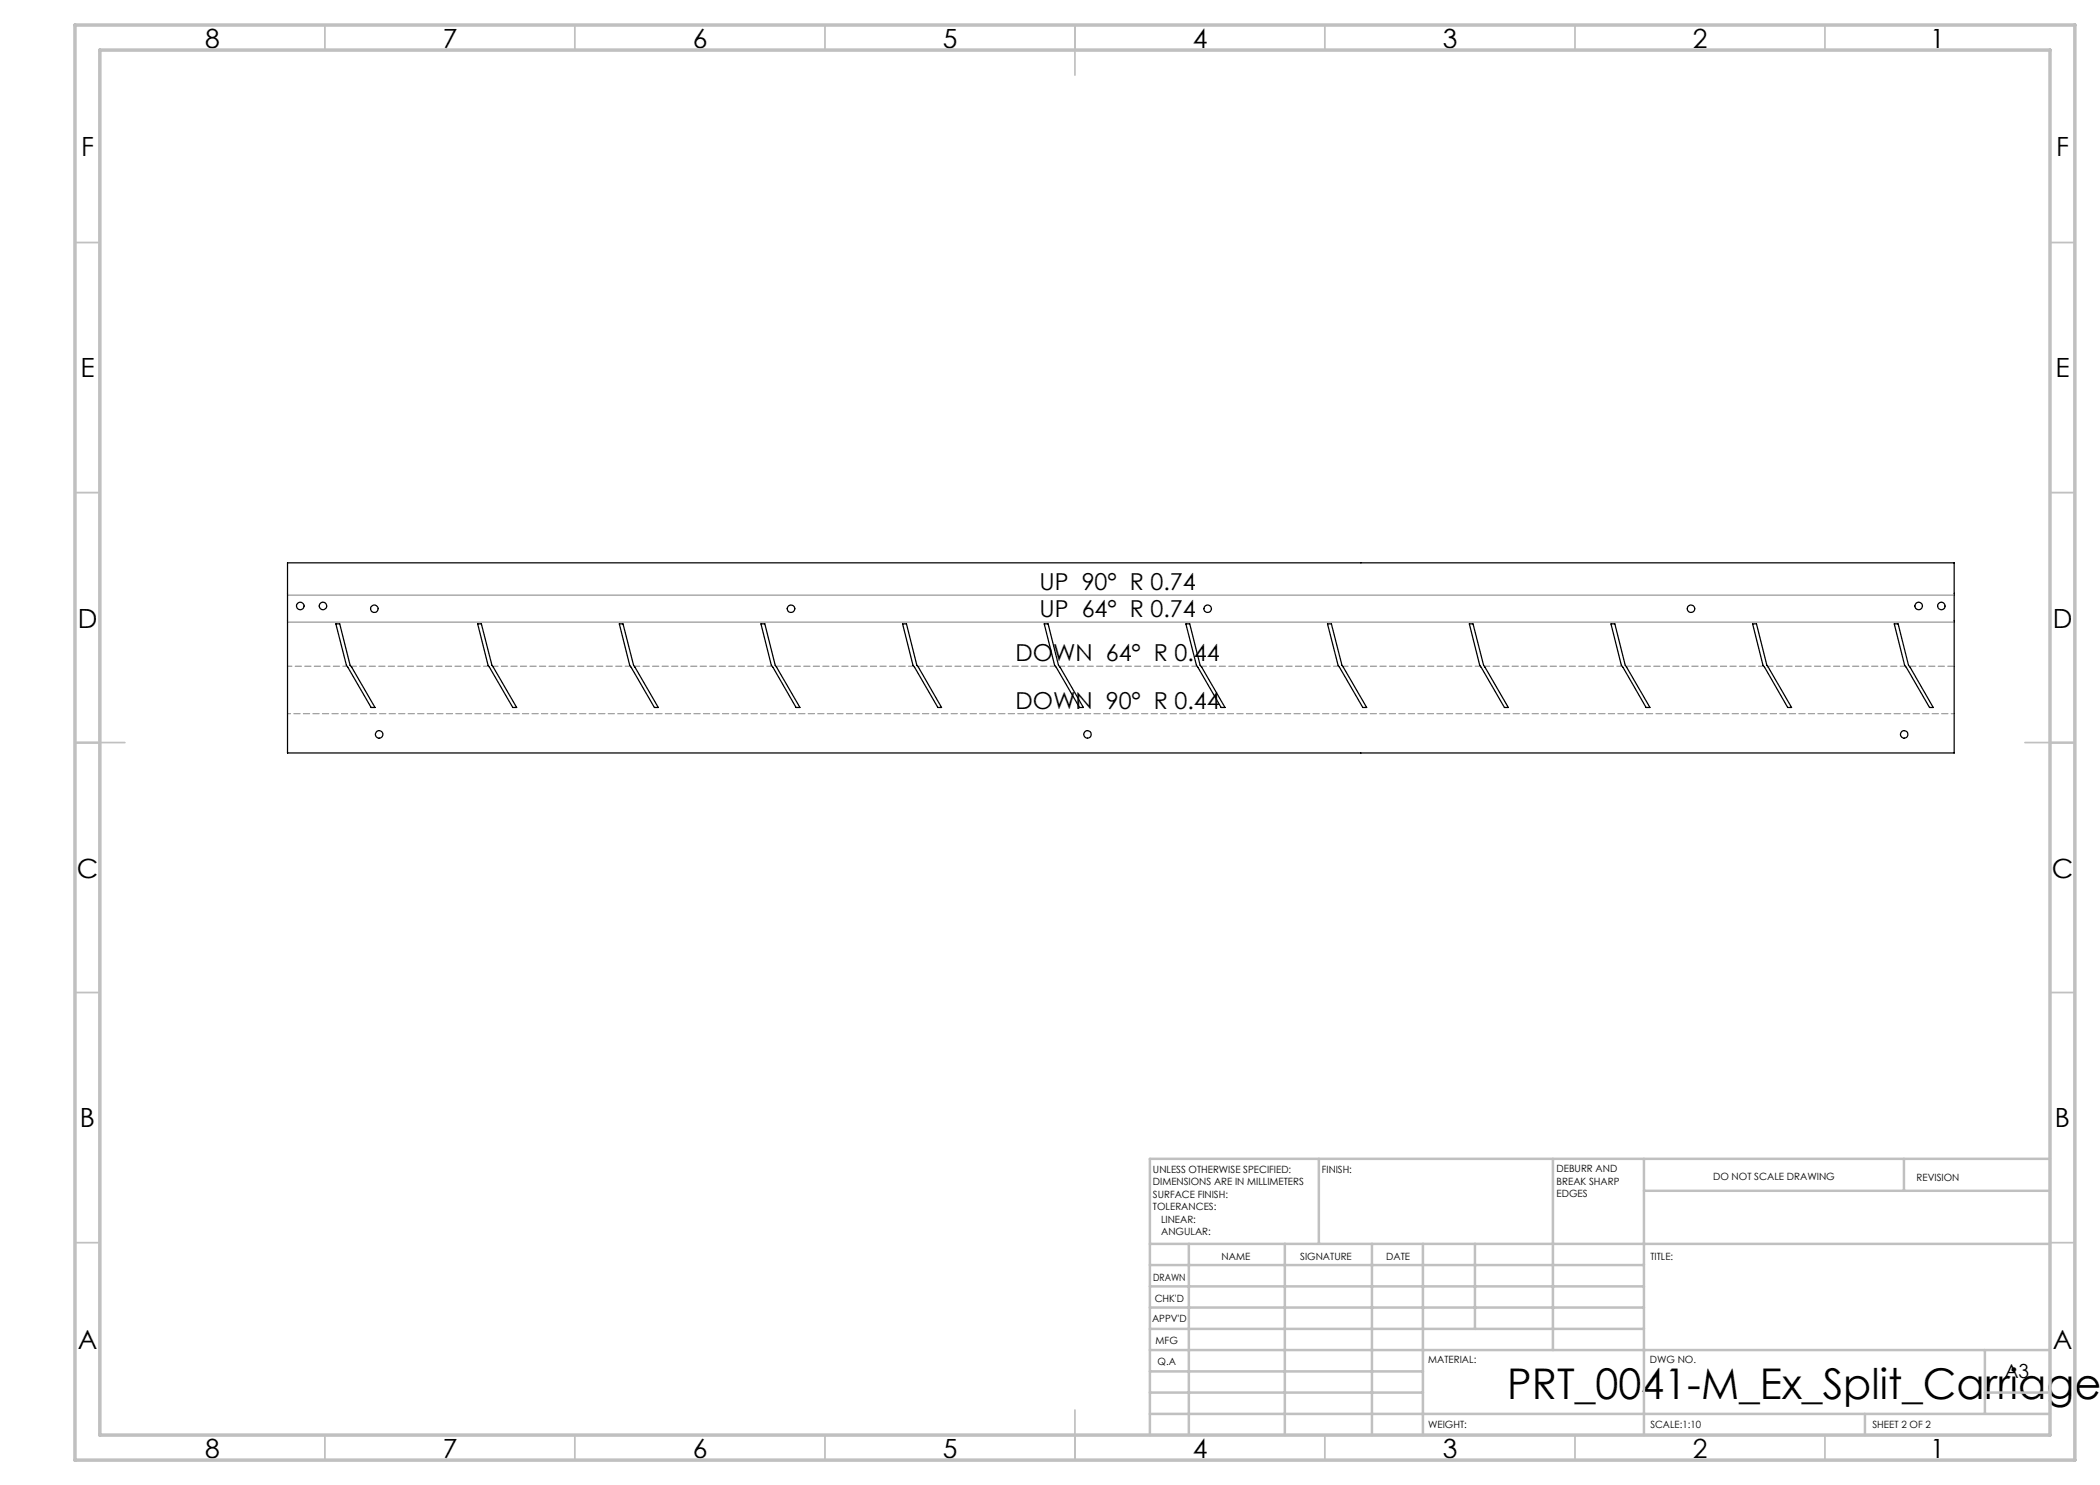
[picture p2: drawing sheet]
<svg xmlns="http://www.w3.org/2000/svg" width="420mm" height="297mm" viewBox="0 0 420 297" stroke-linecap="round" stroke-linejoin="round" font-family="sans-serif">
<path d="M57.5 119h333.3M57.5 124.4h333.3" fill="none" stroke="#808080" stroke-width=".2"/>
<path d="M390.8 142.7h-333.3" fill="none" stroke="#808080" stroke-width=".2" stroke-dasharray="1.3 .6" stroke-dashoffset=".7"/>
<path d="M70.2 133.2h27.6M98.5 133.2h27.6M126.9 133.2h27.5M155.2 133.2h27.6M183.5 133.2h27.6M211.9 133.2h27.5M240.2 133.2h27.6M268.5 133.2h27.6M296.9 133.2h27.5M325.2 133.2h27.6M353.5 133.2h27.6" fill="none" stroke="#808080" stroke-width=".2" stroke-dasharray="1.3 .6" stroke-dashoffset=".2"/>
<path d="M57.5 133.2h11.9" fill="none" stroke="#808080" stroke-width=".2" stroke-dasharray="1.3 .6" stroke-dashoffset=".4"/>
<path d="M381.9 133.2h8.9" fill="none" stroke="#808080" stroke-width=".2" stroke-dasharray="1.3 .6"/>
<g fill="none" stroke="#c0c0c0" stroke-width=".35">
<path d="M65 5v5M115 5v5M165 5v5M215 5v10M265 5v5M315 5v5M365 5v5M15 48.5h5M410 48.5h5M15 98.5h5M410 98.5h5M15 148.5h10"/>
<path d="M405 148.5h10M15 198.5h5M410 198.5h5M15 248.5h5M410 248.5h5M65 287v5M115 287v5M165 287v5M215 282v10M265 287v5M315 287v5M365 287v5"/>
</g>
<g fill="none" stroke="#c0c0c0" stroke-width=".5">
<path d="M263.8 231.8v17M310.6 231.8v38.2M328.8 231.8v55.2M328.8 238.2h81.2M380.8 231.8v6.4M410 231.8h-180v55.2M230 248.8h180M230 257.3h98.8M230 253h98.8M237.8 248.8v38.2M257 248.8v38.2M274.4 248.8v38.2"/>
<path d="M284.6 248.8v38.2M295 248.8v17M230 265.8h98.8M230 261.5h98.8M230 278.5h54.6M230 274.3h54.6M230 270h180M397 278.5h13M397 270v12.8M230 282.8h180M373 282.8v4.2"/>
</g>
<path d="M15 5h400v287h-400zM20 10h390v277h-390z" fill="none" stroke="#c0c0c0" stroke-width=".7"/>
<g fill="none" stroke="#000" stroke-width=".25">
<path d="M57.5 112.6h333.3v38h-333.3zM67.2 124.8h.7l2.1 8.3 5 8.4h-.8l-4.9-8.4zM95.5 124.8h.8l2.1 8.3 4.9 8.4h-.7l-5-8.4zM123.9 124.8h.7l2.1 8.3 5 8.4h-.8l-5-8.4zM152.2 124.8h.8l2 8.3 5 8.4h-.8l-4.9-8.4zM180.5 124.8h.8l2.1 8.3 4.9 8.4h-.7l-5-8.4zM208.8 124.8h.8l2.1 8.3 5 8.4h-.8l-5-8.4zM237.2 124.8h.7l2.1 8.3 5 8.4h-.8l-4.9-8.4zM265.5 124.8h.8l2.1 8.3 4.9 8.4h-.7l-5-8.4zM293.9 124.8h.7l2.1 8.3 5 8.4h-.8l-5-8.4zM322.2 124.8h.8l2 8.3 5 8.4h-.8l-4.9-8.4zM350.5 124.8h.8l2.1 8.3 4.9 8.4h-.8l-4.9-8.4z"/>
<path d="M378.8 124.8h.8l2.1 8.3 4.9 8.4h-.7l-5-8.4z"/>
<circle cx="60.1" cy="121.2" r=".76"/>
<circle cx="64.6" cy="121.2" r=".75"/>
<circle cx="74.9" cy="121.8" r=".75"/>
<circle cx="158.2" cy="121.8" r=".76"/>
<circle cx="241.5" cy="121.8" r=".76"/>
<circle cx="338.2" cy="121.8" r=".74"/>
<circle cx="383.7" cy="121.2" r=".76"/>
<circle cx="388.3" cy="121.2" r=".74"/>
<circle cx="75.8" cy="146.9" r=".75"/>
<circle cx="217.5" cy="146.9" r=".75"/>
<circle cx="380.8" cy="146.9" r=".75"/>
</g>
<text font-size="8.5" x="301.5" y="279.7">PRT_0041-M_Ex_Split_Carriage-</text>
<g font-size="5.3">
<text x="41" y="9.5">8</text>
<text x="88.5" y="9.5">7</text>
<text x="138.5" y="9.5">6</text>
<text x="188.5" y="9.5">5</text>
<text x="238.5" y="9.5">4</text>
<text x="288.5" y="9.5">3</text>
<text x="338.5" y="9.5">2</text>
<text x="386" y="9.5">1</text>
<text x="16.2" y="31.3">F</text>
<text x="411.2" y="31.3">F</text>
<text x="16.1" y="75.5">E</text>
<text x="411.1" y="75.5">E</text>
<text x="15.5" y="125.5">D</text>
<text x="410.5" y="125.5">D</text>
<text x="15.4" y="175.5">C</text>
<text x="410.4" y="175.5">C</text>
<text x="16" y="225.5">B</text>
<text x="411" y="225.5">B</text>
<text x="15.5" y="269.8">A</text>
<text x="410.5" y="269.8">A</text>
<text x="41" y="291.5">8</text>
<text x="88.5" y="291.5">7</text>
<text x="138.5" y="291.5">6</text>
<text x="188.5" y="291.5">5</text>
<text x="238.5" y="291.5">4</text>
<text x="288.5" y="291.5">3</text>
<text x="338.5" y="291.5">2</text>
<text x="386" y="291.5">1</text>
</g>
<g font-size="4.7">
<text x="207.9" y="118">UP 90° R 0.74</text>
<text x="207.9" y="123.4">UP 64° R 0.74</text>
<text x="203.1" y="132.2">DOWN 64° R 0.44</text>
<text x="203.1" y="141.7">DOWN 90° R 0.44</text>
</g>
<text font-size="3.9" x="400.9" y="275.5">A3</text>
<g font-size="2">
<text x="230.6" y="234.6">UNLESS OTHERWISE SPECIFIED:</text>
<text x="230.6" y="237.1">DIMENSIONS ARE IN MILLIMETERS</text>
<text x="230.6" y="239.6">SURFACE FINISH:</text>
<text x="264.4" y="234.6">FINISH:</text>
<text x="311.3" y="234.5">DEBURR AND</text>
<text x="311.3" y="237">BREAK SHARP</text>
<text x="311.3" y="239.5">EDGES</text>
<text x="342.6" y="236">DO NOT SCALE DRAWING</text>
<text x="383.3" y="236.2">REVISION</text>
<text x="230.6" y="242.1">TOLERANCES:</text>
<text x="232.2" y="244.6">LINEAR:</text>
<text x="232.2" y="247.1">ANGULAR:</text>
<text x="244.3" y="252">NAME</text>
<text x="260" y="251.9">SIGNATURE</text>
<text x="277.2" y="251.9">DATE</text>
<text x="330.1" y="251.9">TITLE:</text>
<text x="230.6" y="256.1">DRAWN</text>
<text x="230.9" y="260.3">CHK'D</text>
<text x="230.4" y="264.4">APPV'D</text>
<text x="231.1" y="268.8">MFG</text>
<text x="231.5" y="273">Q.A</text>
<text x="285.6" y="272.5">MATERIAL:</text>
<text x="330" y="272.5">DWG NO.</text>
<text x="285.6" y="285.5">WEIGHT:</text>
<text x="330.1" y="285.6">SCALE:1:10</text>
<text x="374.5" y="285.6">SHEET 2 OF 2</text>
</g>
</svg>
